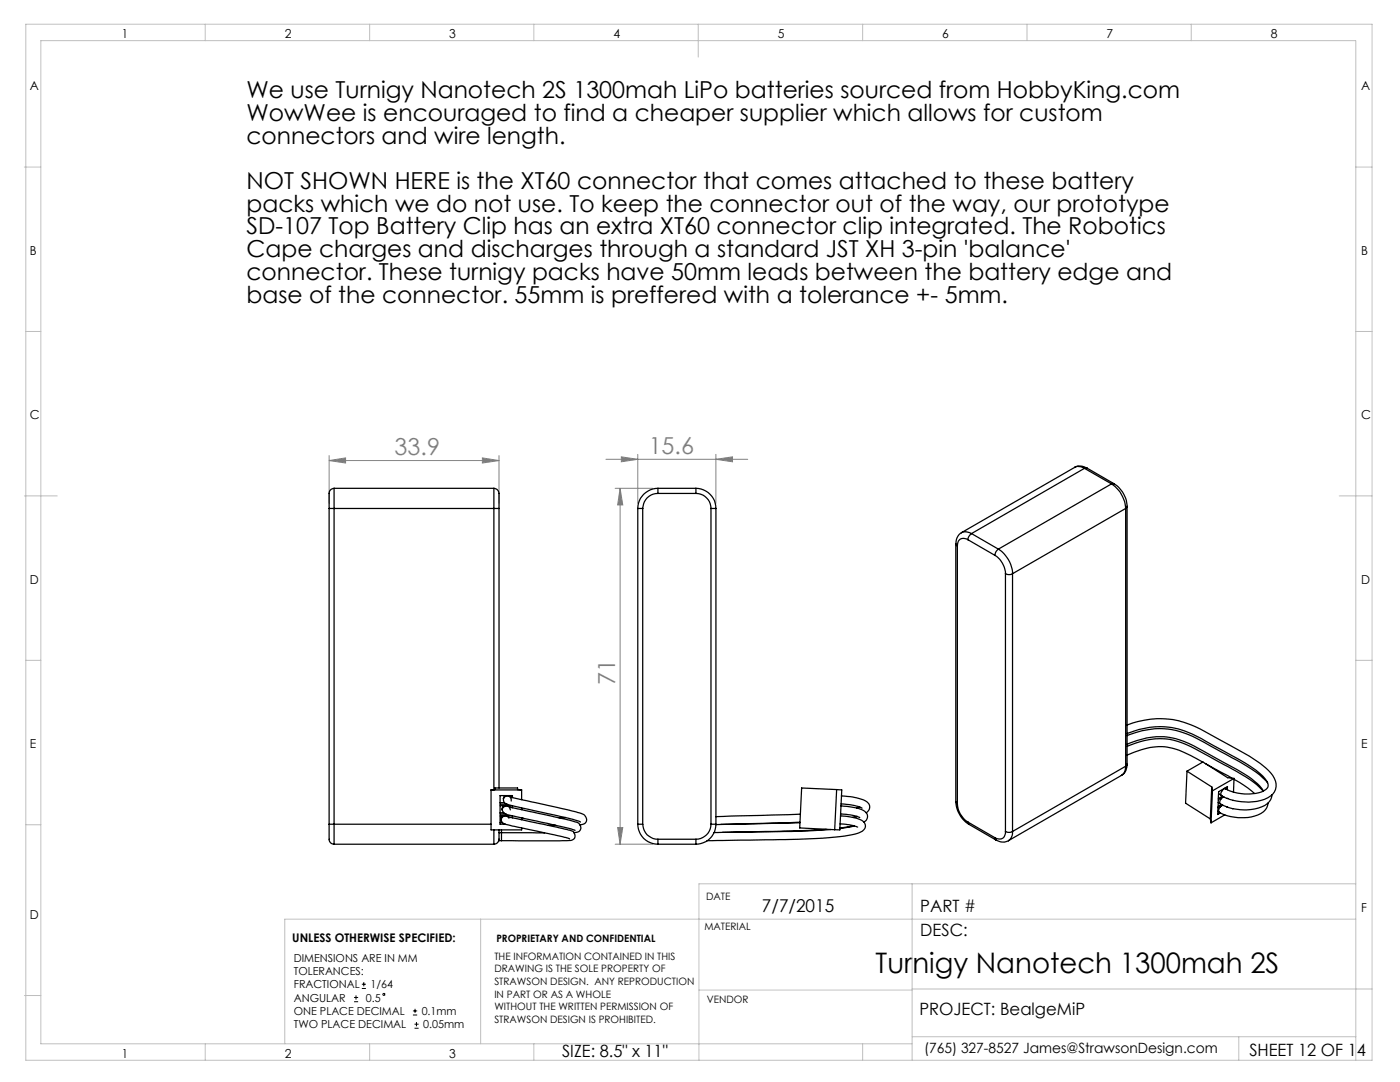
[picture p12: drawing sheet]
<svg xmlns="http://www.w3.org/2000/svg" width="279mm" height="216mm" viewBox="0 0 279 216" stroke-linecap="round" stroke-linejoin="round" font-family="sans-serif">
<g fill="none" stroke="#000" stroke-width=".2">
<path d="M70.7 199.9h.8M70.7 199h.8M71 198.6v.9M72.2 197.2h.8M72.2 196.4h.8M72.6 196v.8M82.4 202.5h.9M82.4 201.7h.9M82.7 205.2h.8M82.7 204.4h.8M82.8 201.3v.8M83.1 203.9v.9"/>
<circle cx="76.6" cy="198.4" r=".21"/>
</g>
<g fill="none" stroke="#808080" stroke-width=".2">
<path d="M65.7 91.9l3.3-.5v1zM65.7 90.9v9.5M65.7 91.9h33.9M96.3 91.4l3.3 .5-3.3 .5zM99.6 90.9v9.5M120.9 91.7h28.3M122.8 97.4h7.5M123.8 97.4l.5 3.4h-1zM123.8 97.4v71.1M124 91.2l3.3 .5-3.3 .4zM127.3 90.7v9.7M142.9 91.7l3.3-.5v.9z"/>
<path d="M142.9 90.7v9.7M122.8 168.5h7.5M123.3 165.1h1l-.5 3.4z"/>
</g>
<g fill="none" stroke="#c0c0c0" stroke-width=".2">
<path d="M5.2 4.8h268.6v206.8h-268.6zM41 4.8v3.3M73.8 4.8v3.3M106.5 4.8v3.3M139.3 4.8v6.6M172.2 4.8v3.3M205 4.8v3.3M237.7 4.8v3.3M4.9 33.3h3.2M270.5 33.3h3.3M5.2 66.1h2.9M270.5 66.1h3.3"/>
<path d="M4.9 99h6.5M267.3 99h6.5M5.2 131.8h2.9M270.5 131.8h3.3M5.2 164.6h2.9M182 176.4v35.2M270.6 176.4h-131.1v35.2M4.9 198.6h3.2M95.9 183.4v24.9M139.5 197.6h42.5M182 197.3h91.8M270.6 183.4h-213.8v24.9"/>
<path d="M41 208.3v3.3M73.8 208.3v3.3M106.5 208.3v3.3M172.2 208.3v3.3M182 208.3h-173.9v-200.2h262.4l.1 203.5M182 206.9h88.6M247.2 206.9v4.7"/>
</g>
<g fill="#808080">
<path d="M65.7 91.9l3.3-.5v1zM96.3 91.4l3.3 .5-3.3 .5zM124 91.2l3.3 .5-3.3 .4zM142.9 91.7l3.3-.5v.9z"/>
<path d="M123.8 97.4l.5 3.4h-1zM123.3 165.1h1l-.5 3.4z"/>
</g>
<g fill="none" stroke="#000" stroke-width=".25">
<path d="M66.7 97.4v4.1M66.7 97.4a1.2 1.2 0 0 0-1 1.6v2.5M66.7 97.4h31.9M98.6 97.4v4.1M98.6 97.4a1.25 1.25 0 0 1 1 1.6v2.5M131.3 97.4a4 4 0 0 0-4 4.1M131.3 97.4v1.1M131.3 98.5a3 3 0 0 0-3 3M131.3 97.4h7.6M131.3 98.5h7.6M138.9 98.5a3 3 0 0 1 3 3M138.9 97.4v1.1"/>
<path d="M138.9 97.4a4 4 0 0 1 4 4.1M214.5 93.3a2.43 2.43 0 0 1 2.5 .1M214.5 93.3l.5-.2h.7l.7 .4M214.5 93.3l-22.6 13M216.4 93.5l5.4 3.1M216.4 93.5l-22.5 13M217 93.4l-.6 .1M217 93.4l5.3 3.1M221.8 96.6a6.4 6.4 0 0 1 2.8 4.9M221.8 96.6l-22.6 13M222.3 96.5a5.6 5.6 0 0 1 2.6 4.5M222.3 96.5l-.5 .1"/>
<path d="M65.7 101.5h1M65.7 101.5v63M66.7 101.5h31.9M66.7 101.5v63M98.6 101.5h1M98.6 101.5v56.1M99.6 101.5v55.7M127.3 101.5h1M127.3 101.5v63M128.3 101.5v63M141.9 101.5h1M141.9 101.5v63"/>
<path d="M142.9 101.5v63M190.7 108.5l.4 .4M190.7 108.5v51.4M191.1 108.9v51.5M191.9 106.3a2.56 2.56 0 0 0-1.2 2.2M191.9 106.3l.9-.2 1.1 .4M193.2 107.7a1.29 1.29 0 0 0-1.5-.1 1.29 1.29 0 0 0-.6 1.3M193.2 107.7l5.3 3.1M193.9 106.5a1.6 1.6 0 0 0-.7 1.2M193.9 106.5l5.3 3.1M198.5 110.8a4.6 4.6 0 0 1 2.2 3.7M199.2 109.6a1.6 1.6 0 0 0-.7 1.2"/>
<path d="M199.2 109.6a6.2 6.2 0 0 1 2.9 4.9M200.7 114.5a1.5 1.5 0 0 0 1.4 0M200.7 114.5v51.4M202.1 114.5v51.4M224.6 101.5l-22.5 13M224.6 101.5v51.4M224.9 101l-.3 .5M224.9 101v51.5M98 157.6h6.1M98 157.6v8h6.1v-.4M98 157.6h.8v-.4h4.5v.4h.8M100.5 159.3v.2a1.06 1.06 0 0 0 1 1.1l5.1 1.1a70 70 0 0 1 9.2 2.3"/>
<path d="M100.5 159.3a.82 .82 0 0 1 1-.4 .82 .82 0 0 1 .5 .9M100.8 158.8l-.3 .5M101.8 158.8l.3 .3M102 159.1l13.5 3.1a1.39 1.39 0 0 1 1.4 1.9l-.5 .4-.7 .1M102.3 159.1v-.3h-2.5v1.7h1.4M104.1 157.6v2M167 157.6l-.4 8M167 157.6h1l-.4 8h-1M167 157.6l-7-.4-.4 8 7 .4M167.9 158.8a9.5 9.5 0 0 1 5.3 1.4 1.24 1.24 0 0 1-.3 2M190.7 159.9a5.8 5.8 0 0 0 2.7 4.6M190.7 159.9l.4 .5"/>
<path d="M223.8 154.7l-22.5 13M224.6 152.9l-.2 1.1-.6 .7M224.6 152.9l-22.5 13M224.9 146.4a16 16 0 0 1 15.8 1.5l2.8 1.6a48.1 48.1 0 0 1 8.1 4.9l.9 1a1.36 1.36 0 0 1 .2 2.1 7.2 7.2 0 0 1-5 .9l-1.5-.3-1.5-.7M224.9 144.6a17.1 17.1 0 0 1 15.4 1.3l1.7 .9a74.8 74.8 0 0 1 10 6 5.2 5.2 0 0 1 2.7 4.2 3.1 3.1 0 0 1-2.3 2.5 11 11 0 0 1-8.6-.8M224.9 148.5a13.9 13.9 0 0 1 12.4-.1l6.8 3.7a25.5 25.5 0 0 1 7.3 4.7l.7 1M224.9 146.8a15.8 15.8 0 0 1 15.5 1.4l5.6 3.1a23.4 23.4 0 0 1 7 4.9M224.9 150.7a13.5 13.5 0 0 1 8.4-1.5 22.4 22.4 0 0 1 6.7 2.9M224.9 148.9a13.9 13.9 0 0 1 14 .7l5.5 3a28.1 28.1 0 0 1 7.6 5.1l.1 .2M224.9 152.5a2.37 2.37 0 0 1-1.1 2.2M224.9 152.5l-.3 .4M236.9 153.9l3.2-1.9 4.9 3.2 1.3 .1"/>
<path d="M236.9 153.9l4.9 3.1M236.9 153.9l-.3 6.4 4.9 3.1M240.6 152.4l5.3 2.9M241.8 157l.2 .8M241.8 157l-.3 6.4M242 157.8l-.3 6.4M243.2 158.4l.6 .3M244.2 159l-1.1 .6v1.3l.7-.4M244.3 159a.98 .98 0 0 0-.7 1.4M244.4 157.3l.3 .1M244.7 157.4a.96 .96 0 0 0-.9 1.3M244.9 159.3h.1"/>
<path d="M244.9 157.6l.1-.6-1.8 1-.1 1.3 .9-.4M246.1 159.7h.1M246.3 155.5l2 1.2 2.1 1.6M246.3 155.3l-4.3 2.5M246.3 155.3l-.1 2.8M253.9 158.6a3.1 3.1 0 0 1-2.8 2.7 10.4 10.4 0 0 1-7.5-.9M65.7 164.5h1M65.7 164.5v2.6a1.07 1.07 0 0 0 1 1.4M66.7 164.5v4M66.7 164.5h31.3M66.7 168.5h31.9M98.6 165.6v2.9"/>
<path d="M99.6 165.6v1.9M99.6 167.5a1.02 1.02 0 0 1-1 1M99.6 167.5v.2h.5M99.6 166.2h.5M99.8 160.2h.9M99.8 162.2h.7M99.8 164.1h.5M100 163.8a1.75 1.75 0 0 0 1.7 .9l5.4 1.1a36.7 36.7 0 0 1 6.6 1.6M100.1 166.2h8.6M100.1 165.6v.6M100.1 166.2v1.5M100.2 162.8l-.3 .5 .1 .5"/>
<path d="M100.2 161.6a1.99 1.99 0 0 0 2 1.2l9.9 2.2 2.7 .7M100.2 161.6a.81 .81 0 0 1 .8-.8 .81 .81 0 0 1 .8 .8M100.5 160.8l-.3 .8M101.4 162.8l.1 .3M101.6 163.1l6 1.2a37.9 37.9 0 0 1 6.9 1.7 1.03 1.03 0 0 1 .1 1.2 1.03 1.03 0 0 1-1 .5h-13.5M101.6 163.3a.81 .81 0 0 0-1-.5 .81 .81 0 0 0-.6 1M101.6 160.8l.2 .3M101.8 161.1l12.8 2.8a1.21 1.21 0 0 1 1.1 .7 1.21 1.21 0 0 1-.1 1.3l-1.1 .3M102.1 162.8h-2.3v1.7h1.1M102.2 160.8h-2.4v1.7h1.2M102.3 160.8v.4M102.3 162.8v.4"/>
<path d="M104.1 161.2v.4M104.1 163.2v.4M104.4 163.3h-.3M109.4 164.7h1.5M112.9 163.1l-1.4 .1M127.3 164.5h1M127.3 164.5a4 4 0 0 0 4 4M128.3 164.5a3 3 0 0 0 3 3M131.3 167.5v1M131.3 168.5h7.6M131.3 167.5h7.6M138.9 167.5v1"/>
<path d="M141.9 164.5a3 3 0 0 1-3 3M141.9 164.5h1M142.9 164.5a4 4 0 0 1-4 4M159.7 164.1l-15.9 .4M159.7 164.1l-16.8 .4M159.7 162.5l-16.8 .4M164.9 165.5l-5.4 .3-15.3 .3M165.8 165.5l-7.8 .4-15.5 .2M167.6 164.4l1.9 .2 1.7 .4M167.7 162.8a8.5 8.5 0 0 1 4.7 1.2 1.34 1.34 0 0 1-.9 2.2l-1.7 .4a150.6 150.6 0 0 1-20.3 1l-8.4 .1M167.7 162.4l2 .2 1.9 .5M167.8 160.8a12.3 12.3 0 0 1 4.8 1.1 1.22 1.22 0 0 1-.2 2.1"/>
<path d="M167.9 160.4l2.6 .3 1.5 .6M170.4 164.8l-2.8 .4M170.5 164.8l-2.9 .5M171 162.9l-.9 .2M171.1 162.9l-.7 .2M171.6 161l-.6 .3M191.1 160.4a4.6 4.6 0 0 0 2.1 3.6M193.2 164l.2 .5M193.2 164l5.3 3.1M193.4 164.5l5.4 3.1M198.5 167.1l.3 .5M198.8 167.6a2.43 2.43 0 0 0 2.5 .1"/>
<path d="M200.7 165.9a1.29 1.29 0 0 1-.7 1.4 1.29 1.29 0 0 1-1.5-.2M200.7 165.9a1.5 1.5 0 0 0 1.4 0M202.1 165.9l-.1 .8-.3 .6-.4 .4M241.5 163.4l.2 .8M243 161.9l.3 .2M243.1 160.1l.5 .3M244 160.7l-.9 .4-.1 1.4 .6-.3M244.1 160.7a.97 .97 0 0 0-.8 1.4M244.4 162.6l-2.7 1.6M244.8 161h.1M246 161.4h.1M253.1 160.2a3.1 3.1 0 0 1-2.7 2.6 9.5 9.5 0 0 1-7.1-.7"/>
</g>
<text font-size="5.6" x="174.7" y="194.1">Turnigy Nanotech 1300mah 2S</text>
<g font-size="4.7">
<text x="49.2" y="19.6">We use Turnigy Nanotech 2S 1300mah LiPo batteries sourced from HobbyKing.com</text>
<text x="49.2" y="24.2">WowWee is encouraged to find a cheaper supplier which allows for custom</text>
<text x="49.2" y="28.7">connectors and wire length.</text>
<text x="49.2" y="37.7">NOT SHOWN HERE is the XT60 connector that comes attached to these battery</text>
<text x="49.2" y="42.3">packs which we do not use. To keep the connector out of the way, our prototype</text>
<text x="49.2" y="46.8">SD-107 Top Battery Clip has an extra XT60 connector clip integrated. The Robotics</text>
<text x="49.2" y="51.3">Cape charges and discharges through a standard JST XH 3-pin 'balance'</text>
<text x="49.2" y="55.8">connector. These turnigy packs have 50mm leads between the battery edge and</text>
<text x="49.2" y="60.4">base of the connector. 55mm is preffered with a tolerance +- 5mm.</text>
</g>
<g font-size="4.7" fill="#808080">
<text x="78.8" y="90.9">33.9</text>
<text x="129.5" y="90.6">15.6</text>
<text x="122.8" y="136.7" transform="rotate(-90 122.8 136.7)">71</text>
</g>
<text font-size="3.5" x="152.1" y="182.1">7/7/2015</text>
<g font-size="3.4">
<text x="183.7" y="182">PART #</text>
<text x="183.7" y="186.7">DESC:</text>
<text x="183.5" y="202.5">PROJECT: BealgeMiP</text>
<text x="112.2" y="211">SIZE: 8.5&quot; x 11&quot;</text>
<text x="249.3" y="210.7">SHEET 12 OF 14</text>
</g>
<text font-size="2.8" x="184.4" y="210.1">(765) 327-8527 James@StrawsonDesign.com</text>
<g font-size="2.5">
<text x="24.3" y="7.6">1</text>
<text x="56.8" y="7.6">2</text>
<text x="89.6" y="7.6">3</text>
<text x="122.4" y="7.6">4</text>
<text x="155.2" y="7.6">5</text>
<text x="188" y="7.6">6</text>
<text x="220.8" y="7.6">7</text>
<text x="253.6" y="7.6">8</text>
<text x="6" y="18">A</text>
<text x="271.7" y="18">A</text>
<text x="6" y="50.8">B</text>
<text x="271.7" y="50.8">B</text>
<text x="6" y="83.6">C</text>
<text x="271.7" y="83.7">C</text>
<text x="6" y="116.4">D</text>
<text x="271.7" y="116.4">D</text>
<text x="6" y="149.2">E</text>
<text x="271.7" y="149.2">E</text>
<text x="6" y="183.3">D</text>
<text x="271.7" y="182">F</text>
<text x="24.3" y="211">1</text>
<text x="56.8" y="211">2</text>
<text x="89.6" y="211">3</text>
</g>
<text font-size="2.4" x="58.3" y="187.9">UNLESS OTHERWISE SPECIFIED:</text>
<g font-size="2.2">
<text x="58.6" y="191.9">DIMENSIONS ARE IN MM</text>
<text x="58.6" y="194.6">TOLERANCES:</text>
<text x="58.6" y="197.2">FRACTIONAL</text>
<text x="73.9" y="197.2">1/64</text>
<text x="58.6" y="202.5">ONE PLACE DECIMAL</text>
<text x="58.6" y="199.9">ANGULAR</text>
<text x="73" y="199.9">0.5</text>
<text x="84.2" y="202.5">0.1mm</text>
<text x="58.6" y="205.2">TWO PLACE DECIMAL</text>
<text x="84.5" y="205.2">0.05mm</text>
</g>
<g font-size="2">
<text x="140.9" y="179.7">DATE</text>
<text x="140.6" y="185.6">MATERIAL</text>
<text x="98.7" y="191.5">THE INFORMATION CONTAINED IN THIS</text>
<text x="99.1" y="187.9">PROPRIETARY AND CONFIDENTIAL</text>
<text x="98.7" y="194">DRAWING IS THE SOLE PROPERTY OF</text>
<text x="98.7" y="196.6">STRAWSON DESIGN. ANY REPRODUCTION</text>
<text x="98.7" y="199.1">IN PART OR AS A WHOLE</text>
<text x="98.7" y="201.6">WITHOUT THE WRITTEN PERMISSION OF</text>
<text x="141" y="200.1">VENDOR</text>
<text x="98.7" y="204.1">STRAWSON DESIGN IS PROHIBITED.</text>
</g>
</svg>
